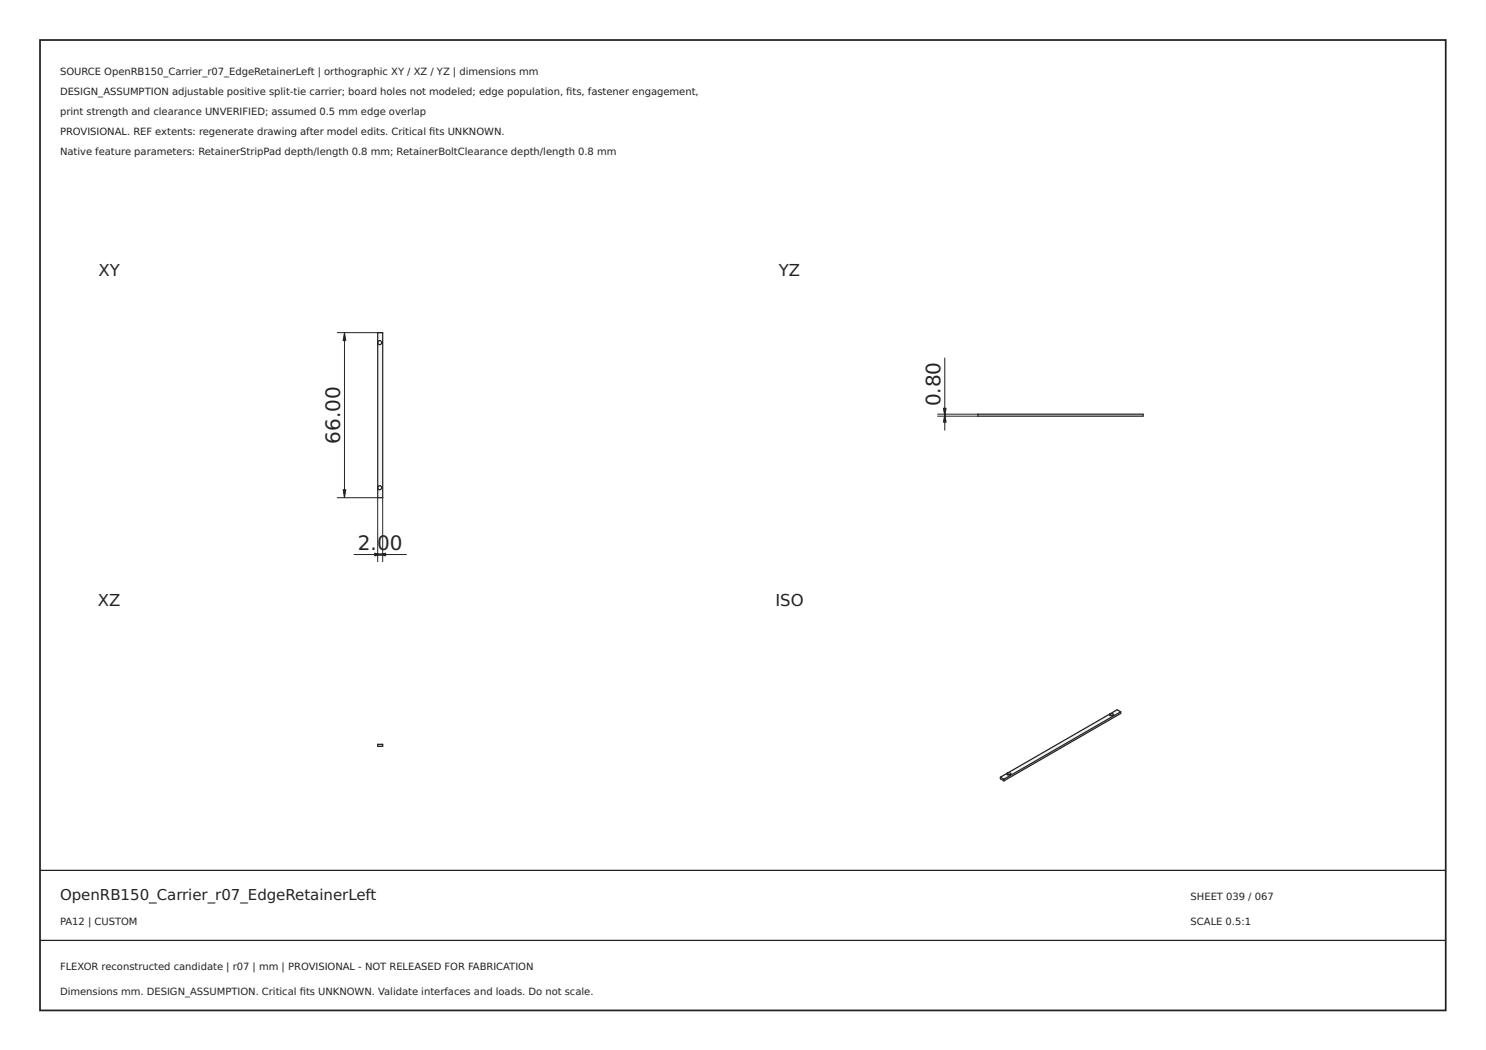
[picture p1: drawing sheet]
<svg xmlns="http://www.w3.org/2000/svg" width="297mm" height="210mm" viewBox="0 0 297 210" stroke-linecap="round" stroke-linejoin="round" font-family="sans-serif">
<path d="M0 0h297v210h-297zM0 0v210h297v-210z" fill="#000"/>
<path d="M8 8h281v194h-281z" fill="none" stroke="#222" stroke-width=".35"/>
<path d="M8 174h281zM8 188h281z" fill="#000" stroke="#222" stroke-width=".25"/>
<path d="M75.5 66.5h1v33h-1zM75.5 68.5a.4 .4 0 0 0 .8 0 .4 .4 0 0 0-.8 0zM75.5 97.5a.4 .4 0 0 0 .8 0 .4 .4 0 0 0-.8 0z" fill-rule="evenodd" fill="#f1f3f5"/>
<g fill="none" stroke="#212529" stroke-width=".25">
<path d="M75.5 66.5h1v33h-1z"/>
<circle cx="75.9" cy="68.5" r=".4"/>
<circle cx="75.9" cy="97.5" r=".4"/>
</g>
<path d="M67.4 66.5h9.1M68.9 66.5v33M67.4 99.5h8.1v12.8M76.5 99.5v12.8M70.8 110.9h10.4" fill="none" stroke="#212529" stroke-width=".2"/>
<g fill="#212529" stroke="#212529" stroke-width=".2">
<path d="M74.9 110.6l1.6 .3-1.6 .2z"/>
<path d="M75.5 110.9l1.6-.3v.5z"/>
<path d="M68.9 66.5l.2 1.6h-.5z"/>
<path d="M68.6 97.9h.5l-.2 1.6z"/>
</g>
<path d="M75.5 148.8h1v.4h-1z" fill-rule="evenodd" fill="#f1f3f5"/>
<path d="M195.5 82.8h33v.4h-33zM75.5 148.8h1v.4h-1z" fill="none" stroke="#212529" stroke-width=".25"/>
<path d="M195.5 83h33" fill="none" stroke="#f1f3f5" stroke-width=".4"/>
<path d="M188.9 71.6v14.4M187.4 82.8h8.1M187.4 83.2h8.1" fill="none" stroke="#212529" stroke-width=".2"/>
<g fill="#212529" stroke="#212529" stroke-width=".2">
<path d="M188.9 82.8l.2 1.6h-.5z"/>
<path d="M188.6 81.6h.5l-.2 1.6z"/>
</g>
<g fill="#f1f3f5">
<path d="M200 155.4l.7 .4v.3l-.7-.4z" fill-rule="evenodd"/>
<path d="M201.3 154.6l.5-.1 .3 .2-.1 .2h-.6z" fill-rule="evenodd"/>
<path d="M221.8 142.8l.5-.1 .3 .2-.1 .1h-.6z" fill-rule="evenodd"/>
<path d="M200 155.4l23.3-13.5 .7 .4-23.3 13.5zM221.8 142.8a.35 .35 0 0 0 .4 .3 .35 .35 0 0 0 .3-.4l-.3-.1zM201.3 154.6a.35 .35 0 0 0 .4 .3 .35 .35 0 0 0 .3-.3l-.3-.1z" fill-rule="evenodd"/>
<path d="M200.7 155.8l23.3-13.5v.3l-23.3 13.5z" fill-rule="evenodd"/>
</g>
<path d="M200 155.4v.3l.7 .4M200 155.4l.7 .4M200.7 155.8v.3M201.4 154.9h.6M201.4 154.5l-.1 .3 .7 .1M201.4 154.5l.6 .1v.3M201.4 154.5l-1.4 .9M221.8 142.8l.4-.2 .3 .1a.35 .35 0 0 1-.3 .4 .35 .35 0 0 1-.4-.3zM221.9 143h.6M224 142.3v.3l-23.3 13.5M224 142.3l-23.3 13.5M224 142.3l-.7-.4-21.9 12.6" fill="none" stroke="#212529" stroke-width=".25"/>
<g font-size="4" fill="#212529">
<text x="188" y="81.2" transform="rotate(-90 188 81.2)">0.80</text>
<text x="68" y="88.7" transform="rotate(-90 68 88.7)">66.00</text>
<text x="71.5" y="110">2.00</text>
</g>
<g font-size="3.3" fill="#212529">
<text x="19.7" y="55.1">XY</text>
<text x="155.7" y="55.1">YZ</text>
<text x="19.6" y="121.1">XZ</text>
<text x="155" y="121.1">ISO</text>
</g>
<text font-size="3" fill="#222" x="12" y="180">OpenRB150_Carrier_r07_EdgeRetainerLeft</text>
<g font-size="2" fill="#222">
<text x="12" y="15">SOURCE OpenRB150_Carrier_r07_EdgeRetainerLeft | orthographic XY / XZ / YZ | dimensions mm</text>
<text x="12" y="19">DESIGN_ASSUMPTION adjustable positive split-tie carrier; board holes not modeled; edge population, fts, fastener engagement,</text>
<text x="12" y="23">print strength and clearance UNVERIFIED; assumed 0.5 mm edge overlap</text>
<text x="113.2" y="19">i</text>
<text x="12" y="27">PROVISIONAL. REF extents: regenerate drawing after model edits. Critical fts UNKNOWN.</text>
<text x="85.8" y="27">i</text>
<text x="12" y="31">Native feature parameters: RetainerStripPad depth/length 0.8 mm; RetainerBoltClearance depth/length 0.8 mm</text>
<text x="238" y="180">SHEET 039 / 067</text>
<text x="12" y="185">PA12 | CUSTOM</text>
<text x="238" y="185">SCALE 0.5:1</text>
<text x="12" y="194">FLEXOR reconstructed candidate | r07 | mm | PROVISIONAL - NOT RELEASED FOR FABRICATION</text>
<text x="12" y="199">Dimensions mm. DESIGN_ASSUMPTION. Critical fts UNKNOWN. Validate interfaces and loads. Do not scale.</text>
<text x="59.9" y="199">i</text>
</g>
</svg>
